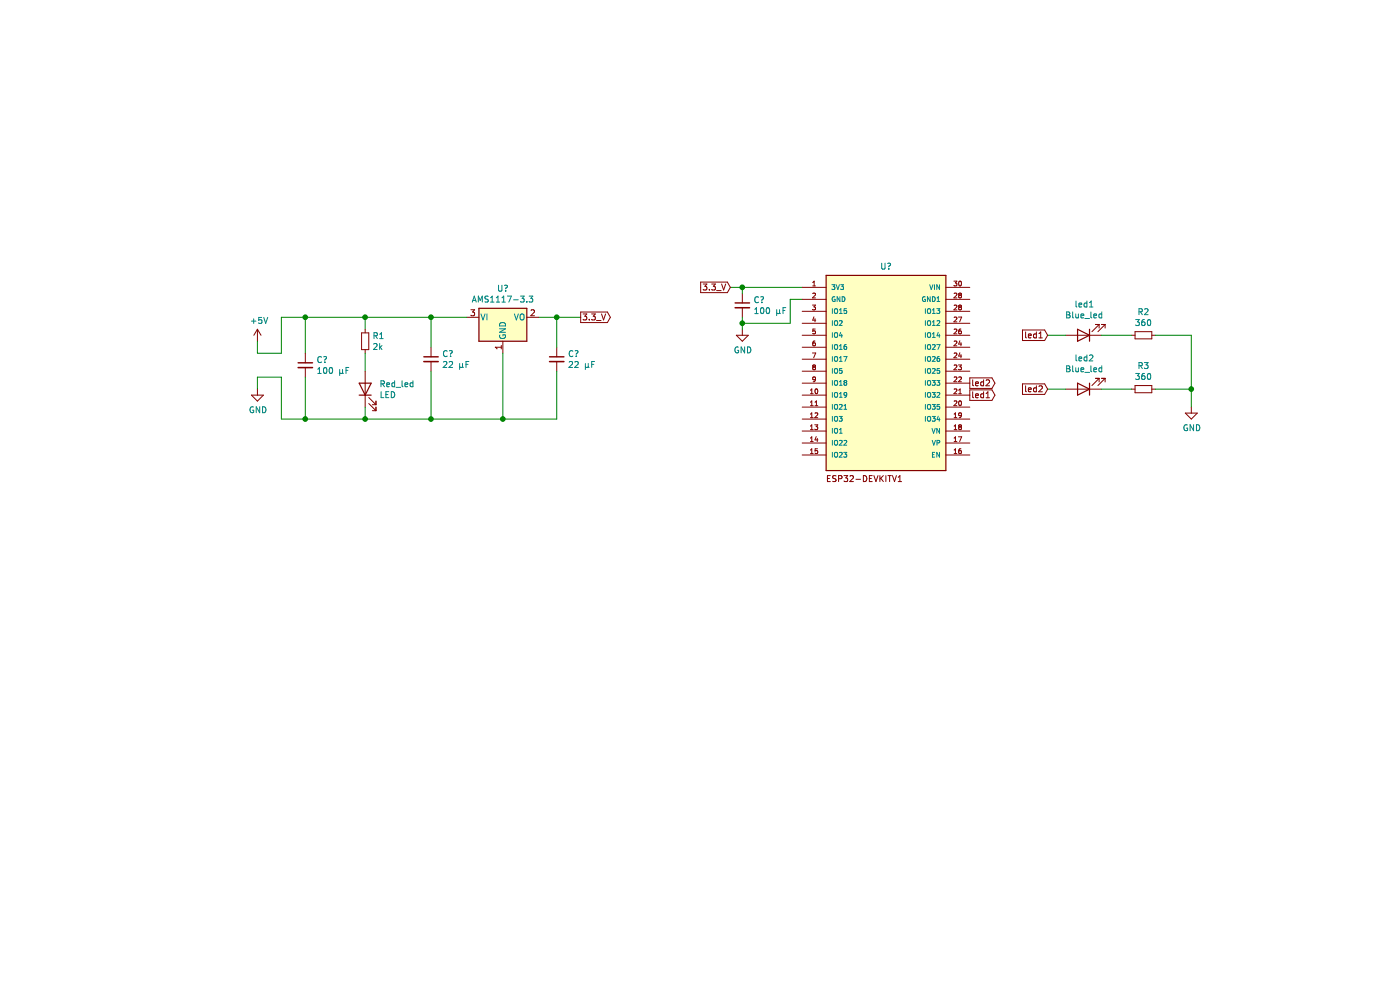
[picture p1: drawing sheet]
EESchema Schematic File Version 4
EELAYER 30 0
EELAYER END
$Descr A4 11693 8268
encoding utf-8
Sheet 1 1
Title ""
Date ""
Rev ""
Comp ""
Comment1 ""
Comment2 ""
Comment3 ""
Comment4 ""
$EndDescr
$Comp
L ESP32DEVKITV1:ESP32DEVKITV1 U?
U 1 1
P 7400 3300
F 0 "U?" V 6324 3300 50  0000 C CNN
F 1 "ESP32DEVKITV1" H 7400 3300 50  0001 L BNN
F 2 "ESP32-DEVKITV1" H 7400 3300 50  0001 L BNN
F 3 "" H 7400 3300 50  0001 L BNN
F 4 "None" H 7400 3300 50  0001 L BNN "Price"
F 5 "ESP32 DEVKIT V1" H 7400 3300 50  0001 L BNN "MP"
F 6 "Unavailable" H 7400 3300 50  0001 L BNN "Availability"
F 7 "Dual core, Wi-Fi: 2.4 GHz up to 150 Mbits/s,BLE (Bluetooth Low Energy) and legacy Bluetooth, 32 bits, Up to 240 MHz" H 7400 3300 50  0001 L BNN "Description"
F 8 "Package" H 7400 3300 50  0001 L BNN "Package"
F 9 "Do it" H 7400 3300 50  0001 L BNN "MF"
	1    7400 3300
	0    1    1    0   
$EndComp
$Comp
L Device:LED led2
U 1 1
P 9050 3250
F 0 "led2" H 9043 2995 50  0000 C CNN
F 1 "Blue_led" H 9043 3086 50  0000 C CNN
F 2 "" H 9050 3250 50  0001 C CNN
F 3 "~" H 9050 3250 50  0001 C CNN
	1    9050 3250
	-1   0    0    1   
$EndComp
$Comp
L Device:LED led1
U 1 1
P 9050 2800
F 0 "led1" H 9043 2545 50  0000 C CNN
F 1 "Blue_led" H 9043 2636 50  0000 C CNN
F 2 "" H 9050 2800 50  0001 C CNN
F 3 "~" H 9050 2800 50  0001 C CNN
	1    9050 2800
	-1   0    0    1   
$EndComp
Text GLabel 8100 3300 2    50   Output ~ 0
led1
Text GLabel 8100 3200 2    50   Output ~ 0
led2
Text GLabel 8750 2800 0    50   Input ~ 0
led1
Text GLabel 8750 3250 0    50   Input ~ 0
led2
$Comp
L power:GND #PWR?
U 1 1
P 9950 3400
F 0 "#PWR?" H 9950 3150 50  0001 C CNN
F 1 "GND" H 9955 3227 50  0000 C CNN
F 2 "" H 9950 3400 50  0001 C CNN
F 3 "" H 9950 3400 50  0001 C CNN
	1    9950 3400
	1    0    0    -1  
$EndComp
Connection ~ 9950 3250
Wire Wire Line
	9950 3250 9950 2800
$Comp
L power:+5V #PWR?
U 1 1
P 2150 2850
F 0 "#PWR?" H 2150 2700 50  0001 C CNN
F 1 "+5V" H 2165 3023 50  0000 C CNN
F 2 "" H 2150 2850 50  0001 C CNN
F 3 "" H 2150 2850 50  0001 C CNN
	1    2150 2850
	1    0    0    -1  
$EndComp
$Comp
L power:GND #PWR?
U 1 1
P 2150 3250
F 0 "#PWR?" H 2150 3000 50  0001 C CNN
F 1 "GND" H 2155 3077 50  0000 C CNN
F 2 "" H 2150 3250 50  0001 C CNN
F 3 "" H 2150 3250 50  0001 C CNN
	1    2150 3250
	1    0    0    -1  
$EndComp
$Comp
L Regulator_Linear:AMS1117-3.3 U?
U 1 1
P 4200 2650
F 0 "U?" H 4200 2892 50  0000 C CNN
F 1 "AMS1117-3.3" H 4200 2801 50  0000 C CNN
F 2 "Package_TO_SOT_SMD:SOT-223-3_TabPin2" H 4200 2850 50  0001 C CNN
F 3 "http://www.advanced-monolithic.com/pdf/ds1117.pdf" H 4300 2400 50  0001 C CNN
	1    4200 2650
	1    0    0    -1  
$EndComp
$Comp
L Device:C_Small C?
U 1 1
P 4650 3000
F 0 "C?" H 4742 3046 50  0000 L CNN
F 1 "22 μF" H 4742 2955 50  0000 L CNN
F 2 "" H 4650 3000 50  0001 C CNN
F 3 "~" H 4650 3000 50  0001 C CNN
	1    4650 3000
	1    0    0    -1  
$EndComp
$Comp
L Device:C_Small C?
U 1 1
P 3600 3000
F 0 "C?" H 3692 3046 50  0000 L CNN
F 1 "22 μF" H 3692 2955 50  0000 L CNN
F 2 "" H 3600 3000 50  0001 C CNN
F 3 "~" H 3600 3000 50  0001 C CNN
	1    3600 3000
	1    0    0    -1  
$EndComp
Connection ~ 3600 2650
Wire Wire Line
	3600 2650 3900 2650
Wire Wire Line
	4500 2650 4650 2650
Connection ~ 4200 3500
Wire Wire Line
	4200 3500 4650 3500
Connection ~ 3600 3500
Wire Wire Line
	3600 3500 4200 3500
$Comp
L Device:R_Small R1
U 1 1
P 3050 2850
F 0 "R1" H 3109 2896 50  0000 L CNN
F 1 "2k" H 3109 2805 50  0000 L CNN
F 2 "" H 3050 2850 50  0001 C CNN
F 3 "~" H 3050 2850 50  0001 C CNN
	1    3050 2850
	1    0    0    -1  
$EndComp
$Comp
L Device:LED Red_led
U 1 1
P 3050 3250
F 0 "Red_led" V 3089 3132 50  0000 R CNN
F 1 "LED" V 2998 3132 50  0000 R CNN
F 2 "" H 3050 3250 50  0001 C CNN
F 3 "~" H 3050 3250 50  0001 C CNN
	1    3050 3250
	0    -1   -1   0   
$EndComp
Wire Wire Line
	3050 2750 3050 2650
Connection ~ 3050 2650
Wire Wire Line
	3050 2650 3600 2650
Wire Wire Line
	3050 2950 3050 3100
Wire Wire Line
	3050 3400 3050 3500
Connection ~ 3050 3500
Wire Wire Line
	3050 3500 3600 3500
Wire Wire Line
	4650 2650 4650 2900
Wire Wire Line
	4650 3100 4650 3500
Wire Wire Line
	4200 2950 4200 3500
Wire Wire Line
	3600 3100 3600 3500
Wire Wire Line
	3600 2650 3600 2900
Text GLabel 4850 2650 2    50   Output ~ 0
3.3_V
Text GLabel 6100 2400 0    50   Input ~ 0
3.3_V
Wire Wire Line
	4650 2650 4850 2650
Connection ~ 4650 2650
$Comp
L Device:C_Small C?
U 1 1
P 2550 3050
F 0 "C?" H 2642 3096 50  0000 L CNN
F 1 "100 μF" H 2642 3005 50  0000 L CNN
F 2 "" H 2550 3050 50  0001 C CNN
F 3 "~" H 2550 3050 50  0001 C CNN
	1    2550 3050
	1    0    0    -1  
$EndComp
$Comp
L Device:C_Small C?
U 1 1
P 6200 2550
F 0 "C?" H 6292 2596 50  0000 L CNN
F 1 "100 μF" H 6292 2505 50  0000 L CNN
F 2 "" H 6200 2550 50  0001 C CNN
F 3 "~" H 6200 2550 50  0001 C CNN
	1    6200 2550
	1    0    0    -1  
$EndComp
$Comp
L power:GND #PWR?
U 1 1
P 6200 2750
F 0 "#PWR?" H 6200 2500 50  0001 C CNN
F 1 "GND" H 6205 2577 50  0000 C CNN
F 2 "" H 6200 2750 50  0001 C CNN
F 3 "" H 6200 2750 50  0001 C CNN
	1    6200 2750
	1    0    0    -1  
$EndComp
Wire Wire Line
	6200 2650 6200 2700
Wire Wire Line
	6600 2700 6600 2500
Wire Wire Line
	6600 2500 6700 2500
Wire Wire Line
	6100 2400 6200 2400
Wire Wire Line
	6200 2450 6200 2400
Connection ~ 6200 2400
Wire Wire Line
	6200 2400 6700 2400
Wire Wire Line
	6200 2700 6600 2700
Connection ~ 6200 2700
Wire Wire Line
	6200 2700 6200 2750
Wire Wire Line
	2550 3500 2550 3150
Wire Wire Line
	2550 2950 2550 2650
Wire Wire Line
	2550 2650 3050 2650
Wire Wire Line
	2550 3500 3050 3500
Wire Wire Line
	2150 2850 2150 2950
Wire Wire Line
	2150 2950 2350 2950
Wire Wire Line
	2350 2950 2350 2650
Wire Wire Line
	2350 2650 2550 2650
Connection ~ 2550 2650
Wire Wire Line
	2150 3250 2150 3150
Wire Wire Line
	2150 3150 2350 3150
Wire Wire Line
	2350 3150 2350 3500
Wire Wire Line
	2350 3500 2550 3500
Connection ~ 2550 3500
$Comp
L Device:R_Small R3
U 1 1
P 9550 3250
F 0 "R3" V 9354 3250 50  0000 C CNN
F 1 "360" V 9445 3250 50  0000 C CNN
F 2 "" H 9550 3250 50  0001 C CNN
F 3 "~" H 9550 3250 50  0001 C CNN
	1    9550 3250
	0    1    1    0   
$EndComp
$Comp
L Device:R_Small R2
U 1 1
P 9550 2800
F 0 "R2" V 9354 2800 50  0000 C CNN
F 1 "360" V 9445 2800 50  0000 C CNN
F 2 "" H 9550 2800 50  0001 C CNN
F 3 "~" H 9550 2800 50  0001 C CNN
	1    9550 2800
	0    1    1    0   
$EndComp
Wire Wire Line
	9950 3250 9950 3400
Wire Wire Line
	8750 2800 8900 2800
Wire Wire Line
	8750 3250 8900 3250
Wire Wire Line
	9200 3250 9450 3250
Wire Wire Line
	9200 2800 9450 2800
Wire Wire Line
	9650 2800 9950 2800
Wire Wire Line
	9650 3250 9950 3250
$EndSCHEMATC
